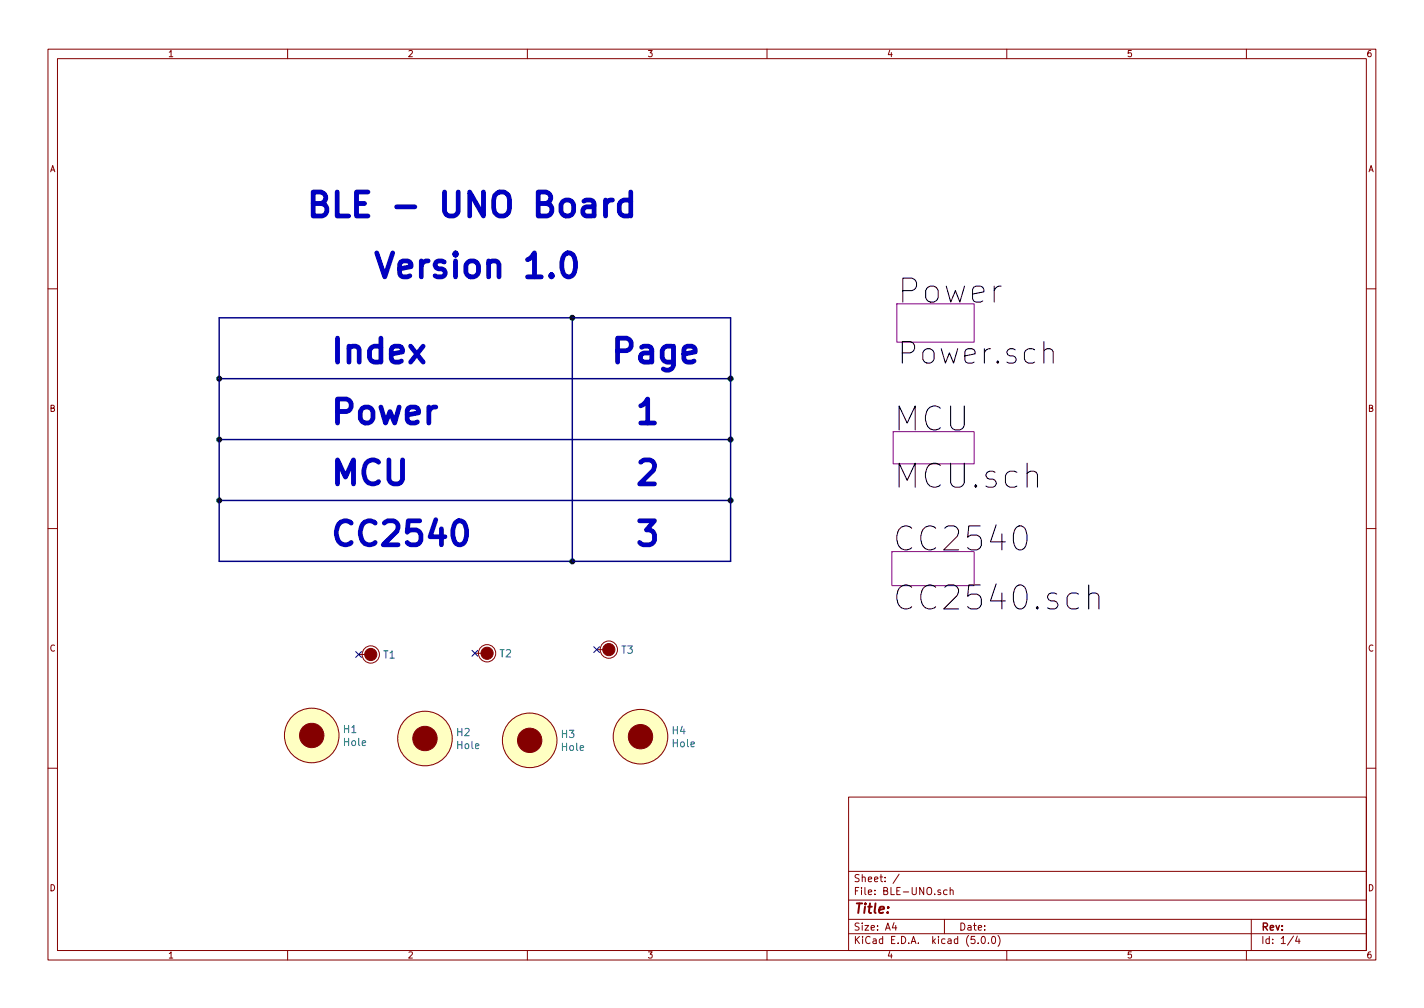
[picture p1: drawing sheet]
<svg xmlns="http://www.w3.org/2000/svg" width="297mm" height="210mm" viewBox="0 0 297 210" stroke-linecap="round" stroke-linejoin="round" font-family="sans-serif">
<g fill="none" stroke="#840000" stroke-width=".21">
<path d="M10 10.3h277v189.9h-277zM12 12.2h273v186.1h-273zM60 10.3v1.9M110 10.3v1.9M160 10.3v1.9M210 10.3v1.9M260 10.3v1.9M10 60.2h2M285 60.2h2M10 110.3h2M285 110.3h2M74.8 136.5h2.5"/>
<path d="M99.1 136.3h2.5M124.5 135.5h2.5M10 160.2h2M177 166.3h108v32h-108zM285 160.2h2M60 198.3v1.9M110 198.3v1.9M160 198.3v1.9M177 194.8h108M177 191.8h108M177 187.8h108M177 181.8h108"/>
<path d="M186.5 192.5l-.4 1h1M186.8 193v1M187.6 182.3l-1.3 2M196.2 185.7l-.4-.1-.2 .2 .1 .2 .5 .2v.3h-.6M197 191.8v3M197.6 185.7l-.5-.1-.3 .3 .1 .6 .2 .1 .5-.1M198.2 185.7l.2-.1 .4 .1v.9M198.2 185.1v1.5M204 196.7v.1M204.8 195.5l.3-.2a.81 .81 0 0 1 .5 .8 .81 .81 0 0 1-.5 .7l-.3-.1-.1-.4zM206.2 196.7v.1M207 195.4l.3-.1a.86 .86 0 0 1-.1 1.5 1 1 0 0 1-.2-1.4z"/>
<path d="M208.2 195.1a1.71 1.71 0 0 1 0 2.3M210 198.3v1.9M260 198.3v1.9M261 191.8v6.5M269.8 195.2l-1.2 2M270.6 195.2l-.3 1.1h.9M271 195.8v1"/>
<circle cx="77.3" cy="136.5" r="1.8"/>
<circle cx="101.6" cy="136.3" r="1.8"/>
<circle cx="127" cy="135.5" r="1.8"/>
<circle cx="65" cy="153.4" r="5.7"/>
<circle cx="88.6" cy="154" r="5.7"/>
<circle cx="110.5" cy="154.4" r="5.7"/>
<circle cx="133.6" cy="153.7" r="5.7"/>
</g>
<path d="M187.1 63.4h16.1v8h-16.1zM186.3 90h16.9v6.8h-16.9zM186.1 115.1h17.1v7.1h-17.1z" fill="none" stroke="#840084" stroke-width=".21"/>
<g fill="#840000" stroke="#840000" stroke-width=".21">
<circle cx="77.3" cy="136.5" r="1.27"/>
<circle cx="101.6" cy="136.3" r="1.27"/>
<circle cx="127" cy="135.5" r="1.27"/>
<circle cx="65" cy="153.4" r="2.54"/>
<circle cx="88.6" cy="154" r="2.54"/>
<circle cx="110.5" cy="154.4" r="2.54"/>
<circle cx="133.6" cy="153.7" r="2.54"/>
</g>
<path d="M74.2 135.9l1.2 1.2M75.4 135.9l-1.2 1.2M98.5 135.7l1.2 1.2M99.7 135.7l-1.2 1.2M123.9 134.9l1.2 1.2M125.1 134.9l-1.2 1.2" fill="none" stroke="#000084" stroke-width=".21"/>
<g fill="#ffffc2" stroke="#ffffc2" stroke-width=".21">
<circle cx="65" cy="153.4" r="5.7"/>
<circle cx="88.6" cy="154" r="5.7"/>
<circle cx="110.5" cy="154.4" r="5.7"/>
<circle cx="133.6" cy="153.7" r="5.7"/>
</g>
<path d="M217.8 73.2a1.12 1.12 0 0 1 1.9 .2v2.3M211.9 110.2a1.18 1.18 0 0 1 1.2-.5 1.18 1.18 0 0 1 .9 1 3.9 3.9 0 0 1-.5 3.8 1.2 1.2 0 0 1-1.9-.7 4.3 4.3 0 0 1 .3-3.6zM227.1 124.2a1.23 1.23 0 0 1 2.1 .2v2.6M227.1 122v5" fill="none" stroke="#000" stroke-width=".21"/>
<path d="M110 54.2l.5-.3 1-1.1v5M110 57.8h2.9M115 57.3l.3 .2-.3 .3-.2-.3 .2-.2v.5M117.7 53.2a1.18 1.18 0 0 1 1.2-.4 1.18 1.18 0 0 1 .9 .9 3.9 3.9 0 0 1-.5 3.8 1.2 1.2 0 0 1-1.9-.7 4.3 4.3 0 0 1 .3-3.6zM121.8 42l.5-.3h.9l.5 .3 .2 .4v2.7M123.9 42.9l-.4 .2h-1.2a.98 .98 0 0 0-.8 1 .98 .98 0 0 0 .8 1h1.2l.4-.3M126.3 41.7v3.4M127.8 41.7a1.28 1.28 0 0 0-1.5 1M131.6 42l-.5-.3h-1l-.7 .5-.2 .5v1.4l.5 .7 .4 .3h1l.5-.3M131.6 40.1v5M94.9 109.1a1.18 1.18 0 0 1 1.3-.5 1.18 1.18 0 0 1 .9 1 3.9 3.9 0 0 1-.5 3.8 1.19 1.19 0 0 1-1.9-.7 4.2 4.2 0 0 1 .2-3.6z" fill="none" stroke="#0000c2" stroke-width=".99"/>
<path d="M45.7 79h106.7M45.7 66.3h106.7v50.8h-106.7zM119.4 66.3v50.8M45.7 91.7h106.7M45.7 104.4h106.7" fill="none" stroke="#000084" stroke-width=".3"/>
<g fill="#008400" stroke="#008400" stroke-width=".25">
<circle cx="45.7" cy="79" r=".51"/>
<circle cx="152.4" cy="79" r=".51"/>
<circle cx="45.7" cy="91.7" r=".51"/>
<circle cx="152.4" cy="91.7" r=".51"/>
<circle cx="45.7" cy="104.4" r=".51"/>
<circle cx="152.4" cy="104.4" r=".51"/>
<circle cx="119.4" cy="117.1" r=".51"/>
<circle cx="119.4" cy="66.3" r=".51"/>
</g>
<g font-size="7" fill="#0000c2">
<text x="63.5" y="45.3">BLE - UNO Board</text>
<text x="68.1" y="58">Version 1.0</text>
<text x="68.6" y="75.8">Index</text>
<text x="127" y="75.8">Page</text>
<text x="68.6" y="88.5">Power</text>
<text x="132.1" y="88.5">1</text>
<text x="68.6" y="101.2">MCU</text>
<text x="132.1" y="101.2">2</text>
<text x="68.6" y="113.9">CC2540</text>
<text x="132.1" y="113.9">3</text>
</g>
<g font-size="7">
<text x="187.1" y="63.3">Power</text>
<text x="186.3" y="89.9">MCU</text>
<text x="186.3" y="101.9">MCU.sch</text>
<text x="186.1" y="115">CC2540</text>
<text x="186.1" y="127.3">CC2540.sch</text>
</g>
<text font-size="6.3" x="187.1" y="76">Power.sch</text>
<text font-size="2.8" fill="#840000" x="178" y="190.5">Title:</text>
<g font-size="2.1" fill="#008484">
<text x="80" y="137.4">T1</text>
<text x="104.2" y="137.1">T2</text>
<text x="129.6" y="136.3">T3</text>
<text x="71.7" y="152.9">H1</text>
<text x="71.8" y="155.6">Hole</text>
<text x="95.3" y="153.5">H2</text>
<text x="117.1" y="153.9">H3</text>
<text x="140.3" y="153.2">H4</text>
<text x="140.3" y="155.8">Hole</text>
<text x="95.4" y="156.2">Hole</text>
<text x="117.2" y="156.6">Hole</text>
</g>
<g font-size="2.1" fill="#840000">
<text x="178" y="184">Sheet: /</text>
<text x="178" y="186.7">File: BLE-UNO.sch</text>
<text x="178" y="196.9">KiCad E.D.A. kicad (5.0.0)</text>
<text x="178" y="194.1">Size: A4</text>
<text x="200" y="194.1">Date:</text>
<text x="263" y="194.1">Rev:</text>
<text x="263" y="196.9">Id: 1/4</text>
</g>
<g font-size="1.8" fill="#840000">
<text x="35" y="11.9">1</text>
<text x="85" y="11.9">2</text>
<text x="135" y="11.9">3</text>
<text x="185" y="11.9">4</text>
<text x="235" y="11.9">5</text>
<text x="285" y="11.9">6</text>
<text x="10.4" y="35.9">A</text>
<text x="285.4" y="35.9">A</text>
<text x="10.4" y="85.9">B</text>
<text x="285.4" y="85.9">B</text>
<text x="10.4" y="135.9">C</text>
<text x="285.4" y="135.9">C</text>
<text x="10.4" y="185.9">D</text>
<text x="285.4" y="185.9">D</text>
<text x="35" y="199.9">1</text>
<text x="85" y="199.9">2</text>
<text x="135" y="199.9">3</text>
<text x="185" y="199.9">4</text>
<text x="235" y="199.9">5</text>
<text x="285" y="199.9">6</text>
</g>
</svg>
